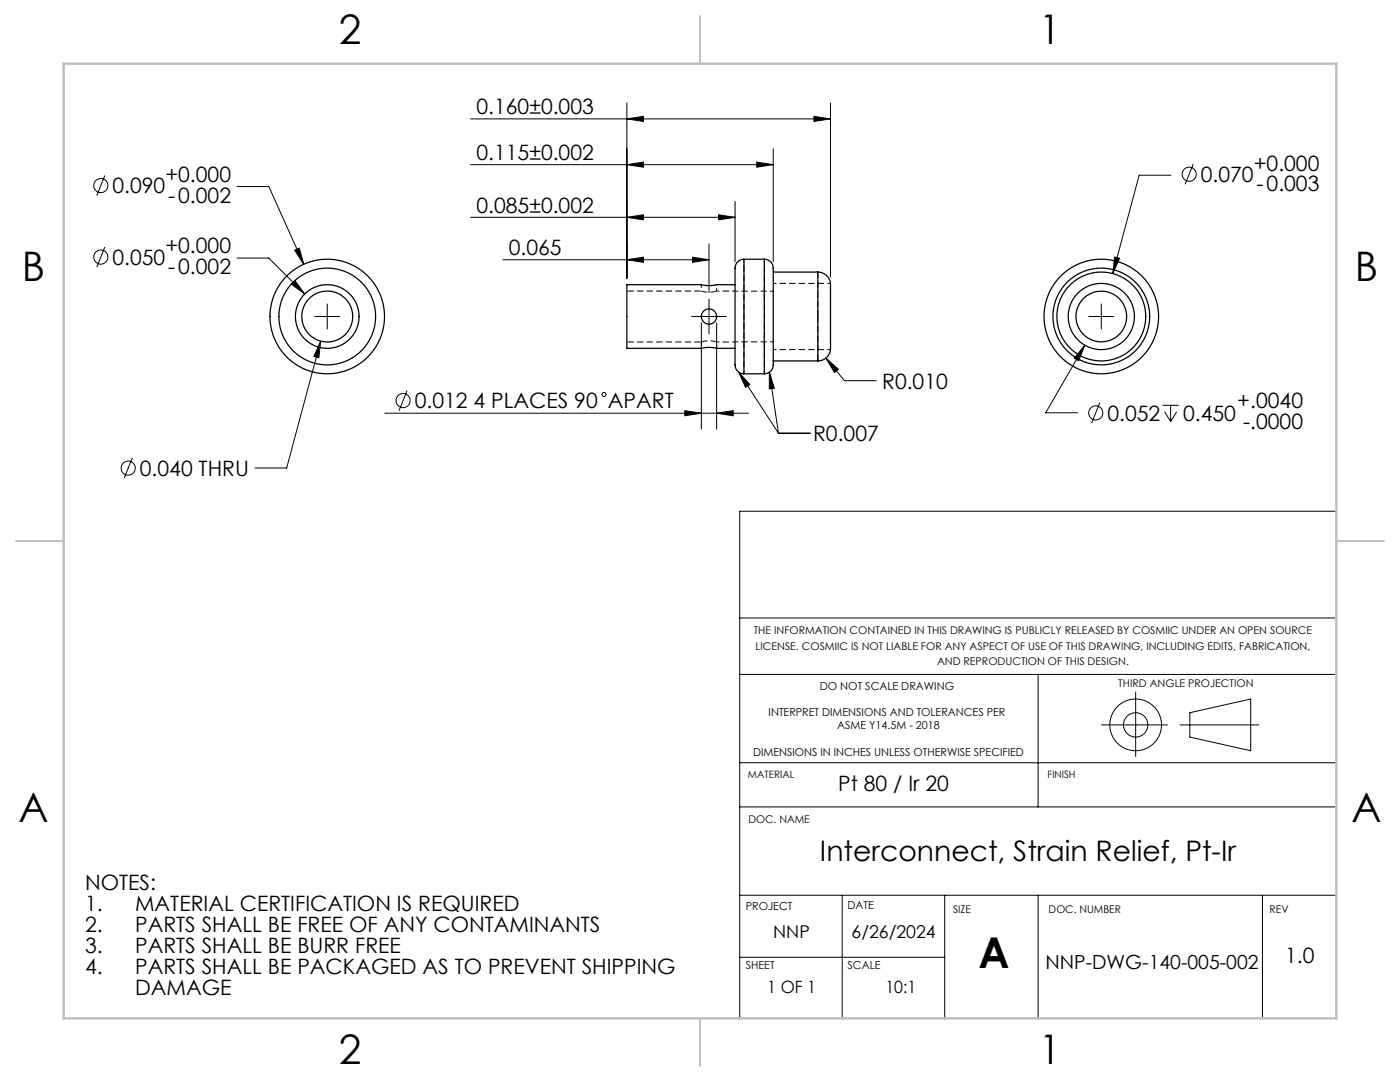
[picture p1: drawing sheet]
<svg xmlns="http://www.w3.org/2000/svg" width="279mm" height="216mm" viewBox="0 0 279 216" stroke-linecap="round" stroke-linejoin="round" font-family="sans-serif">
<path d="M140 58.1a5.1 5.1 0 0 0 3 0M163.2 54.3v8.9M141.6 64.7h-.1M143 63.1v.5M143 68.2a5.1 5.1 0 0 0-3 0M163.2 63.2v8.8" fill="none" stroke="#000" stroke-width=".2" stroke-dasharray="1.3 .6" stroke-linecap="butt"/>
<path d="M140 56.8v1.3M143 58.1v-1.3M152.5 51.7v11.5M154.3 58.1h-7.6M165.7 56.6h-11.4M140 68.2v1.3M143 69.5v-1.3M146.7 68.2h7.6M148.5 63.2v-11.5M148.5 74.6v-11.4M152.5 63.2v11.4M154.3 69.8h11.4" fill="none" stroke="#000" stroke-width=".2" stroke-dasharray="1.3 .6" stroke-dashoffset=".6" stroke-linecap="butt"/>
<path d="M146.7 58.1h-3.7M143 68.2h3.7" fill="none" stroke="#000" stroke-width=".2" stroke-dasharray="1.3 .6" stroke-dashoffset=".7" stroke-linecap="butt"/>
<path d="M140 58.1h-14.9M125.1 68.2h14.9" fill="none" stroke="#000" stroke-width=".2" stroke-dasharray="1.3 .6" stroke-dashoffset="-.1" stroke-linecap="butt"/>
<g fill="none" stroke="#000" stroke-width=".25">
<path d="M146.7 56.8h-3.7a6.4 6.4 0 0 1-3 0h-14.9v12.7h14.9a6.4 6.4 0 0 1 3 0h3.7M148.5 51.7a2.1 2.1 0 0 0-1.8 2.7v16.2a5.5 5.5 0 0 0 .4 3.4l.6 .4 .8 .2M148.5 51.7v22.9M148.5 51.7h4M152.5 51.7a2.1 2.1 0 0 1 1.8 2.7v16.2a5.5 5.5 0 0 1-.4 3.4l-.6 .4-.8 .2M152.5 51.7v22.9M154.3 54.3h8.9M163.2 54.3a2.71 2.71 0 0 1 2.5 3.3v9.4a7.4 7.4 0 0 1-.4 3.9 2.54 2.54 0 0 1-2.1 1.1M163.2 54.3v17.7M148.5 74.6h4M154.3 72h8.9"/>
<circle cx="65.3" cy="63.2" r="5.1"/>
<circle cx="65.3" cy="63.2" r="6.3"/>
<circle cx="65.3" cy="63.2" r="9.7"/>
<circle cx="65.3" cy="63.2" r="11.4"/>
<circle cx="141.5" cy="63.2" r="1.52"/>
<circle cx="219.8" cy="63.2" r="6.6"/>
<circle cx="219.8" cy="63.2" r="11.4"/>
<circle cx="219.8" cy="63.2" r="9.7"/>
<circle cx="219.8" cy="63.2" r="5.1"/>
<circle cx="219.8" cy="63.2" r="8.9"/>
</g>
<g fill="none" stroke="#000" stroke-width=".2">
<path d="M20.9 35l-1.6 4M47.3 37.2h6.4l6.9 15.5M93.9 32.9h60.4M93.9 23.7h71.8M125.1 32.9l3.3-.6v1.1zM125.1 23.7l3.3-.5v1zM125.1 20.6v34.9M151 32.3l3.3 .6-3.3 .5zM154.3 29.7v22.5M162.4 23.2l3.3 .5-3.3 .5zM165.7 20.6v34.7M233.7 35h-6.4l-5.2 19.6"/>
<path d="M238.1 32.7l-1.6 4.1M20.9 49.3l-1.6 4M47.3 51.5h6.4l7.1 7.2M58.8 49.9l.9-.4 .9 3.2zM58.8 56l2 2.7-2.7-2zM93.9 43.4h52.8M100.4 51.8h41.1M125.1 43.4l3.3-.5v1zM125.1 51.8l3.3-.5v1zM138.2 51.3l3.3 .5-3.3 .5zM141.5 48.7v9.7M143.4 42.9l3.3 .5-3.3 .5z"/>
<path d="M146.7 40.2v12M222.4 51.3l1 .2-1.3 3.1zM62.8 63.2h5M64 68.1l-.4 3.3-1-.3zM64 68.1l-6.8 25.3h-6.3M65.3 60.7v5M81.3 77.9l-1.7 4M139.5 63.2h4M140 64.4v21.2M141.5 61.2v4M143 64.4v21.2M147.4 74.2l2.2 2.5-.8 .6z"/>
<path d="M147.4 74.2l8 12.2M153.5 74.3l1 3.2-1 .1zM153.5 74.3l1.9 12.1M164.8 71.4l2.5 2.3-.8 .6zM164.8 71.4l3.7 4.6h6.4M216.5 68.9l-1.2 3.1-.9-.5zM216.5 68.9l-7.8 13.5h6.3M217.3 63.2h5M219.8 60.7v5M26.4 91.4l-1.6 4M76.8 82.5h72.6M136.7 81.9l3.3 .6-3.3 .5z"/>
<path d="M143 82.5l3.3-.6v1.1zM155.4 86.4h6.3M219.5 80.4l-1.6 4M232 80.9h3.2M232.4 82.2l1.2 1.9M233.6 80.9v3.2M234.8 82.2l-1.2 1.9M266.7 102h-119.1v101.4M147.6 123.3h119.1M147.6 134.6h119.1M207.2 134.6v26.4M226.6 138.1v12.9"/>
<path d="M147.6 152.2h119.1M219.8 144.6h13.2M235.5 144.6h15.7M237.5 142.2l12.1-2.7v10.3l-12.1-2.7zM147.6 161h119.1M147.6 178.6h119.1M168.1 178.6v24.8M188.5 178.6v24.8M207.2 178.6v24.8M251.9 178.6v24.8M147.6 191h40.9"/>
<circle cx="20.1" cy="37" r="1.41"/>
<circle cx="237.3" cy="34.8" r="1.41"/>
<circle cx="20.1" cy="51.3" r="1.41"/>
<circle cx="80.4" cy="79.9" r="1.41"/>
<circle cx="120.5" cy="78.7" r=".4"/>
<circle cx="25.6" cy="93.4" r="1.41"/>
<circle cx="218.7" cy="82.4" r="1.41"/>
<circle cx="226.6" cy="144.6" r="2.43"/>
<circle cx="226.6" cy="144.6" r="5.2"/>
</g>
<path d="M139.5 63.2h-1.5M141.5 61.2v-1.6M141.5 65.2v1.5M143.5 63.2h1.5" fill="none" stroke="#000" stroke-width=".2" stroke-dasharray="15.2 1.3 1.3 1.3" stroke-linecap="butt"/>
<path d="M139.7 3.2v9.5M3.2 107.9h9.5M266.7 107.9h9.5M139.7 203.2v9.5" fill="none" stroke="#c0c0c0" stroke-width=".25"/>
<path d="M12.7 12.7h254v190.5h-254z" fill="none" stroke="#c0c0c0" stroke-width=".5"/>
<g fill="#000">
<path d="M125.1 32.9l3.3-.6v1.1zM151 32.3l3.3 .6-3.3 .5zM125.1 23.7l3.3-.5v1zM162.4 23.2l3.3 .5-3.3 .5zM164.8 71.4l1.7 2.9 .8-.6zM136.7 81.9l3.3 .6-3.3 .5zM143 82.5l3.3-.6v1.1zM147.4 74.2l2.2 2.5-.8 .6zM153.5 74.3l1 3.2-1 .1zM222.4 51.3l-.3 3.3 1.3-3.1zM216.5 68.9l-2.1 2.6 .9 .5zM64 68.1l-1.4 3 1 .3zM58.8 56l-.7 .7 2.7 2zM58.8 49.9l1.8 2.8-.9-3.2z"/>
<path d="M138.2 51.3l3.3 .5-3.3 .5zM125.1 51.8l3.3-.5v1z"/>
<path d="M143.4 42.9l3.3 .5-3.3 .5zM125.1 43.4l3.3-.5v1z"/>
</g>
<text font-size="8.5" x="195.3" y="193.2">A</text>
<g font-size="8.1">
<text x="67.6" y="8.9">2</text>
<text x="207.3" y="8.9">1</text>
<text x="4.4" y="56.2">B</text>
<text x="270.4" y="56.2">B</text>
<text x="3.7" y="164.1">A</text>
<text x="269.7" y="164.1">A</text>
<text x="67.6" y="212.4">2</text>
<text x="207.3" y="212.4">1</text>
</g>
<text font-size="5.6" x="163.6" y="171.9">Interconnect, Strain Relief, Pt-Ir</text>
<g font-size="4.2">
<text x="95.1" y="22.8">0.160±0.003</text>
<text x="95.1" y="31.9">0.115±0.002</text>
<text x="250.2" y="34">+0.000</text>
<text x="22.4" y="38.6">0.090</text>
<text x="33" y="36.3">+0.000</text>
<text x="33.6" y="40.4">-0.002</text>
<text x="239.7" y="36.3">0.070</text>
<text x="250.8" y="38.1">-0.003</text>
<text x="95.1" y="42.4">0.085±0.002</text>
<text x="22.4" y="52.9">0.050</text>
<text x="33" y="50.6">+0.000</text>
<text x="101.5" y="50.9">0.065</text>
<text x="33.6" y="54.7">-0.002</text>
<text x="176.1" y="77.6">R0.010</text>
<text x="82.8" y="81.5">0.012 4 PLACES 90 APART</text>
<text x="221" y="83.9">0.052</text>
<text x="236.1" y="83.9">0.450</text>
<text x="246.9" y="81.4">+.0040</text>
<text x="162.3" y="88.1">R0.007</text>
<text x="248.1" y="85.6">-.0000</text>
<text x="27.9" y="95">0.040 THRU</text>
<text x="167.3" y="157.8">Pt 80 / Ir 20</text>
<text x="17" y="177.7">NOTES:</text>
<text x="17" y="181.8">1.</text>
<text x="27" y="181.8">MATERIAL CERTIFICATION IS REQUIRED</text>
<text x="17" y="186">2.</text>
<text x="17" y="190.2">3.</text>
<text x="27" y="186">PARTS SHALL BE FREE OF ANY CONTAMINANTS</text>
<text x="27" y="190.2">PARTS SHALL BE BURR FREE</text>
<text x="17" y="194.4">4.</text>
<text x="27" y="194.4">PARTS SHALL BE PACKAGED AS TO PREVENT SHIPPING</text>
<text x="256.5" y="192.2">1.0</text>
<text x="27" y="198.5">DAMAGE</text>
</g>
<text font-size="3.9" x="208.6" y="193.3">NNP-DWG-140-005-002</text>
<g font-size="3.5">
<text x="154.3" y="187.2">NNP</text>
<text x="169.9" y="187.2">6/26/2024</text>
</g>
<g font-size="3.4">
<text x="153.1" y="198.2">1 OF 1</text>
<text x="176.7" y="198.2">10:1</text>
</g>
<g font-size="2.2">
<text x="163.6" y="137.6">DO NOT SCALE DRAWING</text>
<text x="153.4" y="142.9">INTERPRET DIMENSIONS AND TOLERANCES PER</text>
<text x="167.1" y="145.6">ASME Y14.5M - 2018</text>
<text x="150.3" y="150.9">DIMENSIONS IN INCHES UNLESS OTHERWISE SPECIFIED</text>
<text x="148.8" y="181.7">PROJECT</text>
<text x="169.1" y="181.4">DATE</text>
<text x="148.8" y="193.3">SHEET</text>
<text x="169.1" y="193.3">SCALE</text>
</g>
<g font-size="2.1">
<text x="150.4" y="126.6">THE INFORMATION CONTAINED IN THIS DRAWING IS PUBLICLY RELEASED BY COSMIIC UNDER AN OPEN SOURCE</text>
<text x="150.8" y="129.7">LICENSE. COSMIIC IS NOT LIABLE FOR ANY ASPECT OF USE OF THIS DRAWING, INCLUDING EDITS, FABRICATION,</text>
<text x="187" y="132.8">AND REPRODUCTION OF THIS DESIGN.</text>
<text x="223.2" y="137.2">THIRD ANGLE PROJECTION</text>
<text x="149.4" y="164.2">DOC. NAME</text>
<text x="190.2" y="182.2">SIZE</text>
<text x="209.3" y="182.2">DOC. NUMBER</text>
<text x="253.4" y="182.2">REV</text>
</g>
<g font-size="2">
<text x="149.3" y="155.3">MATERIAL</text>
<text x="209.1" y="155.3">FINISH</text>
</g>
</svg>
